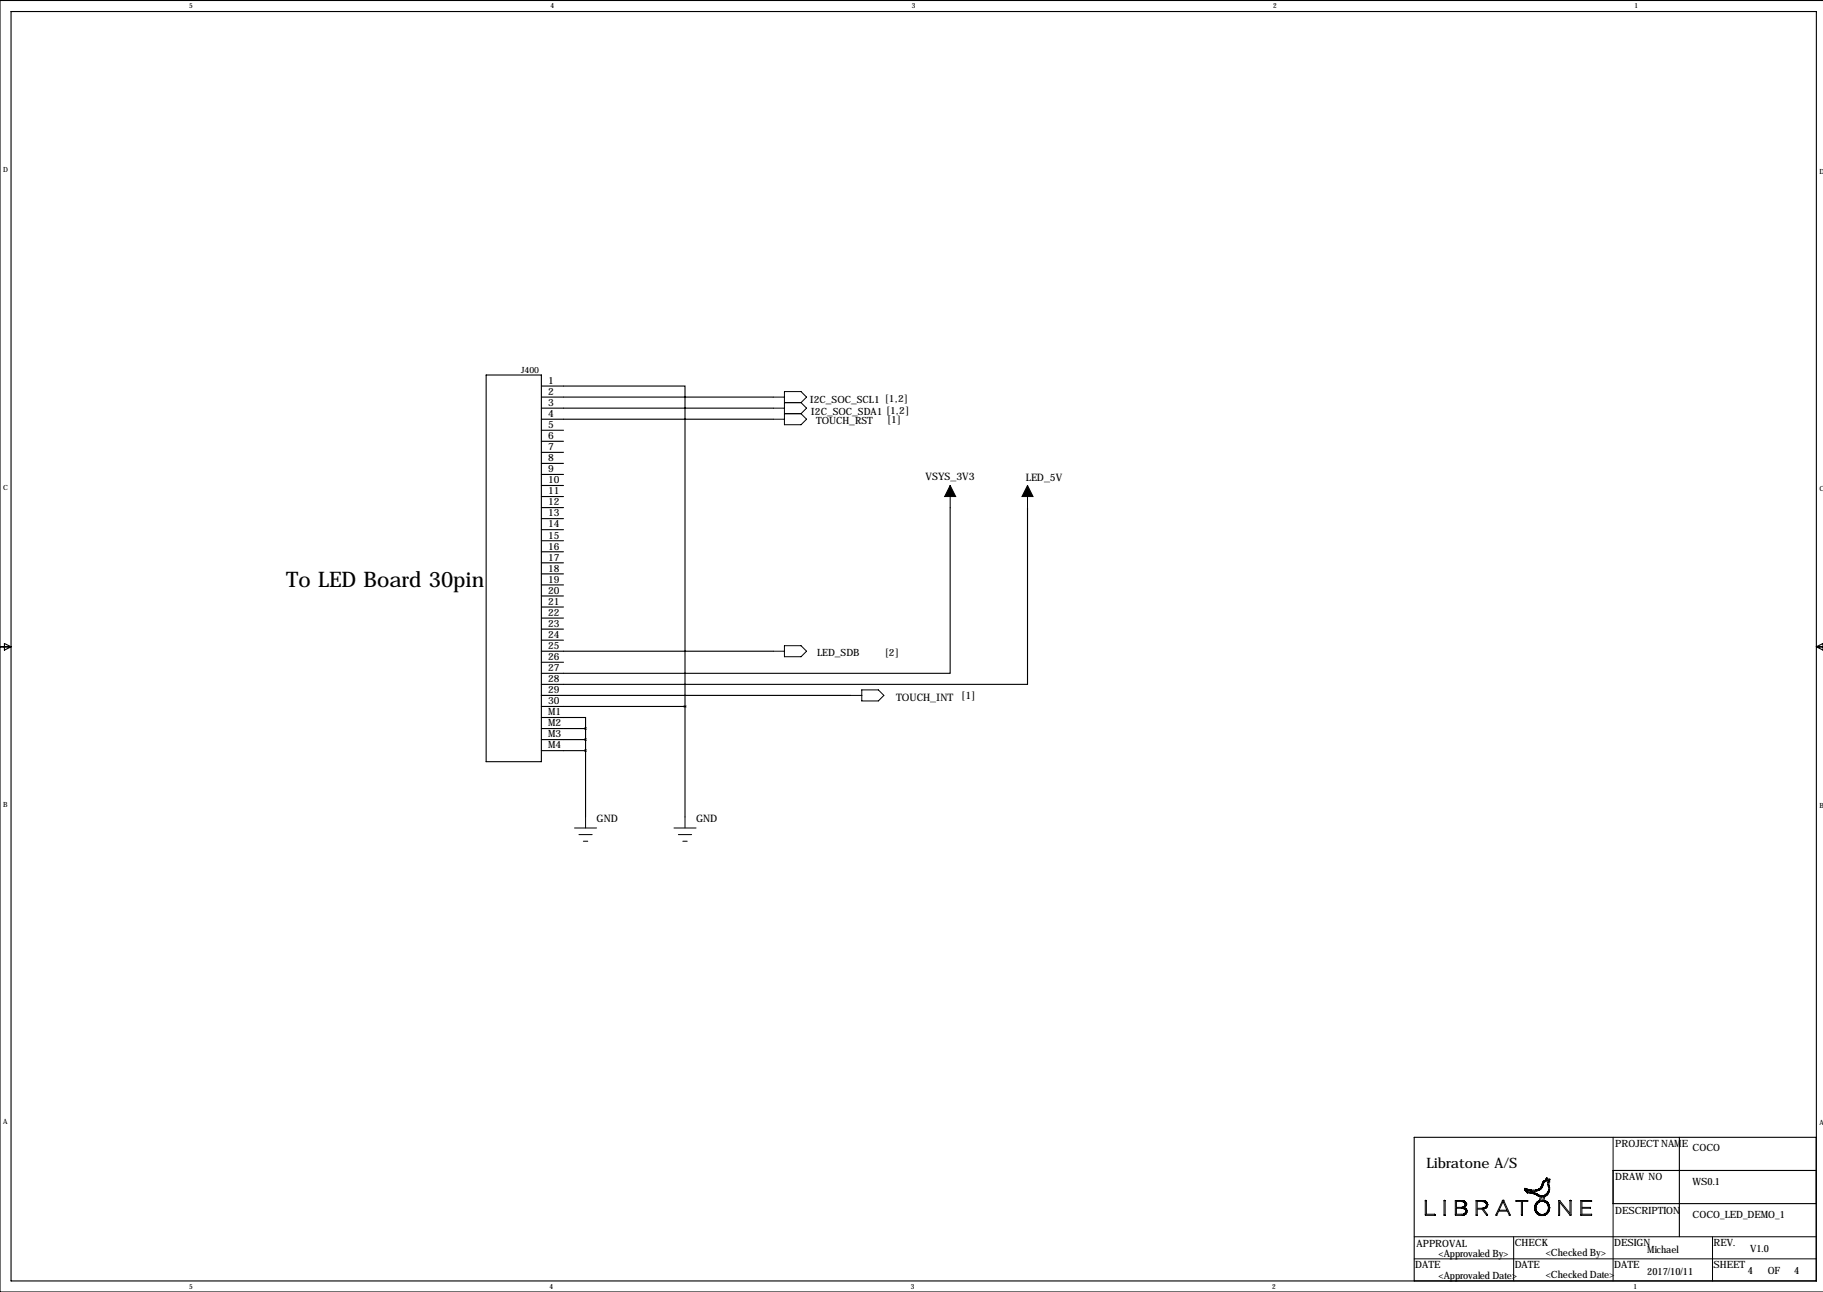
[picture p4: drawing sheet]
<svg xmlns="http://www.w3.org/2000/svg" width="419mm" height="297mm" viewBox="0 0 419 297" stroke-linecap="round" stroke-linejoin="round" font-family="sans-serif">
<g fill="none" stroke="#000" stroke-width=".23">
<path d="M177.8 96.4h2.5M177.8 91.3h2.5M177.8 93.8h2.5M180.3 95.1h3.8M180.3 92.6h3.8M184.1 92.6l1.3-1.3-1.3-1.3h-3.8v7.6h3.8l1.3-1.2-1.3-1.3M184.1 92.6l1.3 1.2-1.3 1.3M218.4 111.6v5.1M236.2 111.6v5.1M177.8 149.7h2.5M180.3 148.4h3.8l1.3 1.3-1.3 1.3h-3.8zM195.6 159.9h2.5"/>
<path d="M198.1 158.6h3.8l1.3 1.3-1.3 1.2h-3.8zM132.1 190.4h5.1M133.1 191.9h3M134.1 193.4h1M134.6 187.8v2.6M154.9 190.4h5.1M156 191.9h3M157 193.4h1M157.5 187.8v2.6M327.7 276h.2v3.2h1.9l.1 .2h-2.2zM327.8 276h.1M327.9 276.1h.1"/>
<path d="M332 276l.2 .1v3.3h-.2zM332.1 276h.1M334.8 276.2l1.7 .2 .3 .3-.1 .6-.6 .3h-1.3zM334.8 277.8l1.8 .1 .4 .3v.6l-.6 .4h-1.6zM336.4 276.3l.1 .1M336.5 277.6l.2 .1M336.5 277.6v.1M336.6 276.5h.1M336.6 277.6h.1M336.6 277.3h.1M336.8 279h.1M336.8 276.9h.1"/>
<path d="M336.9 276.3l-.6-.3h-1.7v3.4h1.7l.7-.2 .2-.4 .1-.5-.7-.7M336.9 276.4l.2 .2v.5l-.4 .5M336.9 276.3v.1M337.1 276.8h.1M337.1 279h.1M337.1 278h.1M339.3 276.1l1.8-.1 .7 .4 .2 .4-.2 .7-.3 .3-.5 .1 1 1.3-.1 .2h-.2l-1-1.4h-1.1v1.4h-.3zM339.6 276.2l1.8 .2 .3 .4v.5l-.6 .4-1.5 .1zM341.3 277.6v.1M341.3 276.3v.1M341.4 276.4h.1M341.7 277.6v.1"/>
<path d="M341.7 277h.1M341.7 276.3v.1M341.9 276.6h.1M341.9 277.3v.1M342 277h.1M345.4 276l.3 .1 1.5 3.3h-.2l-.4-1h-2.1l-.4 1h-.2zM345.5 276h.1M345.5 276.3l1 1.9h-1.9zM348.6 276l2.6 .1v.1h-1.2v3.2h-.2v-3.2h-1.2zM349.8 279.4h.1M350.6 273.7h.1M350.7 273.8l.3 .3"/>
<path d="M350.7 273.7v.1M350.8 273.3h.1M351 273.7l-.1-.1h.2l.1 .4 1.4 .2 1.8 .8 .8-.2 .6-.6M351 274.1l1.8 .4 1.3 .6-.2 1-.6 .4-.4 .7 .1 1.3 .7 .8M351 274.2h.1M351 273.8h.1M351.1 273.7l1.8 .2 1.1-.3 .4-.4 .5-1.4 .7-.6 .2 .3 .3-.1-.2 .3 .2 1.9-.3 .5M351.2 274.2h.1M351.5 273.7v.1M352.4 274.1v.1M352.8 277.4h.1M352.8 277.9l.1 .1"/>
<path d="M353.1 277.7h.1M353.1 274.6h.1M353.2 276.5h.1M353.2 278.4h.1M353.2 278.9h.1M353.2 277h.1M353.3 279h.1M353.4 276.8l.3-.4 .6-.2 .8 .1 .6 .5M353.4 276.8l-.3 .5v.8l.6 .9M353.4 276.8h.1M353.4 276.3v.1M353.5 273.7v.1"/>
<path d="M353.5 274.6h.1M353.7 279.3h.1M353.7 279h.1M353.9 275v.1M353.9 276.3l-.1 .1M353.9 273.3h.1M354.1 273.4h.1M354.2 279.4v.1M354.3 273.3h.1M354.4 275.2l.4-.1-.1 .9h-.5zM354.5 272.1h.1M354.5 272.9h.1"/>
<path d="M354.9 271.5v.1M354.9 271.9v.1M354.9 279.4l-.1 .1M355 271.8h.1M355.1 275.1h.1M355.1 275.1l-.2 .9 .7 .3 .5 .6v1.5l-.4 .7-.5 .3h-1.2l-.3-.1M355.2 276.3v.1M355.3 279h.1M355.4 271.5h.1M355.4 274.9h.1M355.4 271h.1M355.4 271l.3-.2 .2 .4 .4-.1-.2 .6 .2 1.9-.4 .9-.8 .5"/>
<path d="M355.4 271l-.2 .4-.4 .2-.5 1.4-.5 .4-.8 .2h-1l-1.5-.4v.2l.2 .3M355.7 276.3v.1M355.7 276.8l.3 .8-.2 .9M355.7 276.8h.1M355.8 274.6h.1M355.8 278.5v.1M355.8 278.6l-.9 .6h-.8l-.4-.2M355.8 274.1v.1M355.9 271.9h.1M355.9 274h.1M355.9 278.8h.1M355.9 276.6h.1"/>
<path d="M355.9 278.3h.1M355.9 277.1h.1M355.9 272.4h.1M355.9 274.4v.1M356 278.6h.1M356.1 271.7h.1M356.2 277.7h.1M358.3 276h.3l2.3 3v-3l.3 .1-.1 3.3h-.2l-2.4-3v3h-.2zM361.1 276h.1M363.5 276l2.4 .1v.1h-2.2v1.4h2v.2h-2v1.4h2.2v.2h-2.4zM370.8 261.5v33M325.1 284.3h92.5"/>
<path d="M325.1 289.4h92.4M348 284.3v10.2M393.7 284.3v10.2"/>
</g>
<g fill="none" stroke="#000" stroke-width=".25">
<path d="M2.5 2.7h415.1v291.8h-415.1zM419.1 .1h-419.1v296.9h419.1M111.8 86.2h12.7v88.9h-12.7zM124.5 88.8h33v73.6M124.5 91.3h53.3M124.5 93.8h53.3M124.5 96.4h53.3M124.5 98.9h5M124.5 101.5h5M124.5 104h5M124.5 106.5h5M124.5 109.1h5"/>
<path d="M124.5 111.6h5M124.5 114.2h5M124.5 116.7h5M124.5 119.2h5M218.4 116.7v38.1h-93.9M236.2 116.7v40.6h-111.7M124.5 121.8h5M124.5 124.3h5M124.5 126.9h5M124.5 129.4h5M124.5 131.9h5M124.5 134.5h5"/>
<path d="M124.5 137h5M124.5 139.6h5M0 148.7h2.5M1 147.9l1.5 .8-1.5 .8zM124.5 142.1h5M124.5 144.6h5M124.5 147.2h5M124.5 149.7h53.3M124.5 152.3h5M124.5 159.9h71.1M417.6 148.7h1.5M417.6 148.7l1.5-.8v1.6z"/>
<path d="M124.5 165h10.1v2.5M124.5 162.4h33M124.5 167.5h10.1M124.5 170h10.1M124.5 172.6h10.1M134.6 167.5v20.3M157.5 162.4v25.4M386.1 261.5v22.8M417.5 261.5h-92.4v33M417.6 269.1h-46.8v7.6h46.8"/>
</g>
<path d="M218.4 111.6l1.3 2.6h-2.5zM236.2 111.6l1.3 2.6h-2.6z" fill="#000" stroke="#000" stroke-width=".23"/>
<text font-size="4.9" x="65.8" y="135">To LED Board 30pin</text>
<text font-size="3.3" x="327.9" y="268.5">Libratone A/S</text>
<g font-size="2.4">
<text x="212.8" y="110.3">VSYS_3V3</text>
<text x="235.8" y="110.6">LED_5V</text>
<text x="206" y="161.1">TOUCH_INT [1]</text>
<text x="137.2" y="189.1">GND</text>
<text x="160" y="189.1">GND</text>
</g>
<g font-size="2.3">
<text x="126" y="88.3">1</text>
<text x="126" y="90.8">2</text>
<text x="126" y="93.3">3</text>
<text x="126" y="95.9">4</text>
<text x="186.2" y="92.6">I2C_SOC_SCL1 [1,2]</text>
<text x="186.4" y="95.4">I2C_SOC_SDA1 [1,2]</text>
<text x="126" y="98.4">5</text>
<text x="126" y="101">6</text>
<text x="187.6" y="97.4">TOUCH_RST</text>
<text x="204" y="97.2">[1]</text>
<text x="126" y="103.5">7</text>
<text x="126" y="106">8</text>
<text x="126" y="108.6">9</text>
<text x="126" y="111.1">10</text>
<text x="126" y="113.7">11</text>
<text x="126" y="116.2">12</text>
<text x="126" y="118.7">13</text>
<text x="126" y="121.3">14</text>
<text x="126" y="123.8">15</text>
<text x="126" y="126.4">16</text>
<text x="126" y="128.9">17</text>
<text x="126" y="131.4">18</text>
<text x="126" y="134">19</text>
<text x="126" y="136.5">20</text>
<text x="126" y="139.1">21</text>
<text x="126" y="141.6">22</text>
<text x="126" y="144.1">23</text>
<text x="126" y="146.7">24</text>
<text x="126" y="149.2">25</text>
<text x="126" y="151.8">26</text>
<text x="126" y="154.3">27</text>
<text x="187.9" y="150.7">LED_SDB</text>
<text x="203.5" y="150.8">[2]</text>
<text x="126" y="156.8">28</text>
<text x="126" y="159.4">29</text>
<text x="126" y="161.9">30</text>
<text x="126" y="164.5">M1</text>
<text x="126" y="167">M2</text>
<text x="126" y="169.5">M3</text>
<text x="126" y="172.1">M4</text>
<text x="371.3" y="263.8">PROJECT NAME</text>
<text x="389.1" y="264.5">COCO</text>
<text x="371.3" y="271.4">DRAW NO</text>
<text x="389.1" y="272.4">WS0.1</text>
<text x="371.3" y="279">DESCRIPTION</text>
<text x="389.1" y="280">COCO_LED_DEMO_1</text>
<text x="325.6" y="286.6">APPROVAL</text>
<text x="348.2" y="286.4">CHECK</text>
<text x="371.1" y="286.4">DESIGN</text>
<text x="394" y="286.4">REV.</text>
<text x="402.3" y="287.9">V1.0</text>
<text x="325.4" y="291.5">DATE</text>
<text x="330.7" y="288.9">&lt;Approvaled By&gt;</text>
<text x="330.7" y="294">&lt;Approvaled Date&gt;</text>
<text x="348.2" y="291.5">DATE</text>
<text x="355.3" y="288.7">&lt;Checked By&gt;</text>
<text x="355.3" y="293.7">&lt;Checked Date&gt;</text>
<text x="371.1" y="291.5">DATE</text>
<text x="378.7" y="288.1">Michael</text>
<text x="378.7" y="293.2">2017/10/11</text>
<text x="394" y="291.5">SHEET</text>
<text x="401.8" y="293">4</text>
<text x="406.4" y="293">OF</text>
<text x="412.5" y="293">4</text>
</g>
<text font-size="2" x="119.8" y="85.7">J400</text>
<g font-size="1.6">
<text x="43.5" y="1.9">5</text>
<text x="126.6" y="1.9">4</text>
<text x="209.6" y="1.9">3</text>
<text x="292.7" y="1.9">2</text>
<text x="375.8" y="1.9">1</text>
<text x=".7" y="39.5">D</text>
<text x="418.3" y="40">D</text>
<text x=".7" y="112.7">C</text>
<text x="418.3" y="112.9">C</text>
<text x=".8" y="185.6">B</text>
<text x="418.3" y="185.8">B</text>
<text x=".8" y="258.5">A</text>
<text x="418.3" y="258.7">A</text>
<text x="43.5" y="296.3">5</text>
<text x="126.3" y="296.3">4</text>
<text x="209.4" y="296.3">3</text>
<text x="292.4" y="296.3">2</text>
<text x="375.5" y="296.3">1</text>
</g>
</svg>
